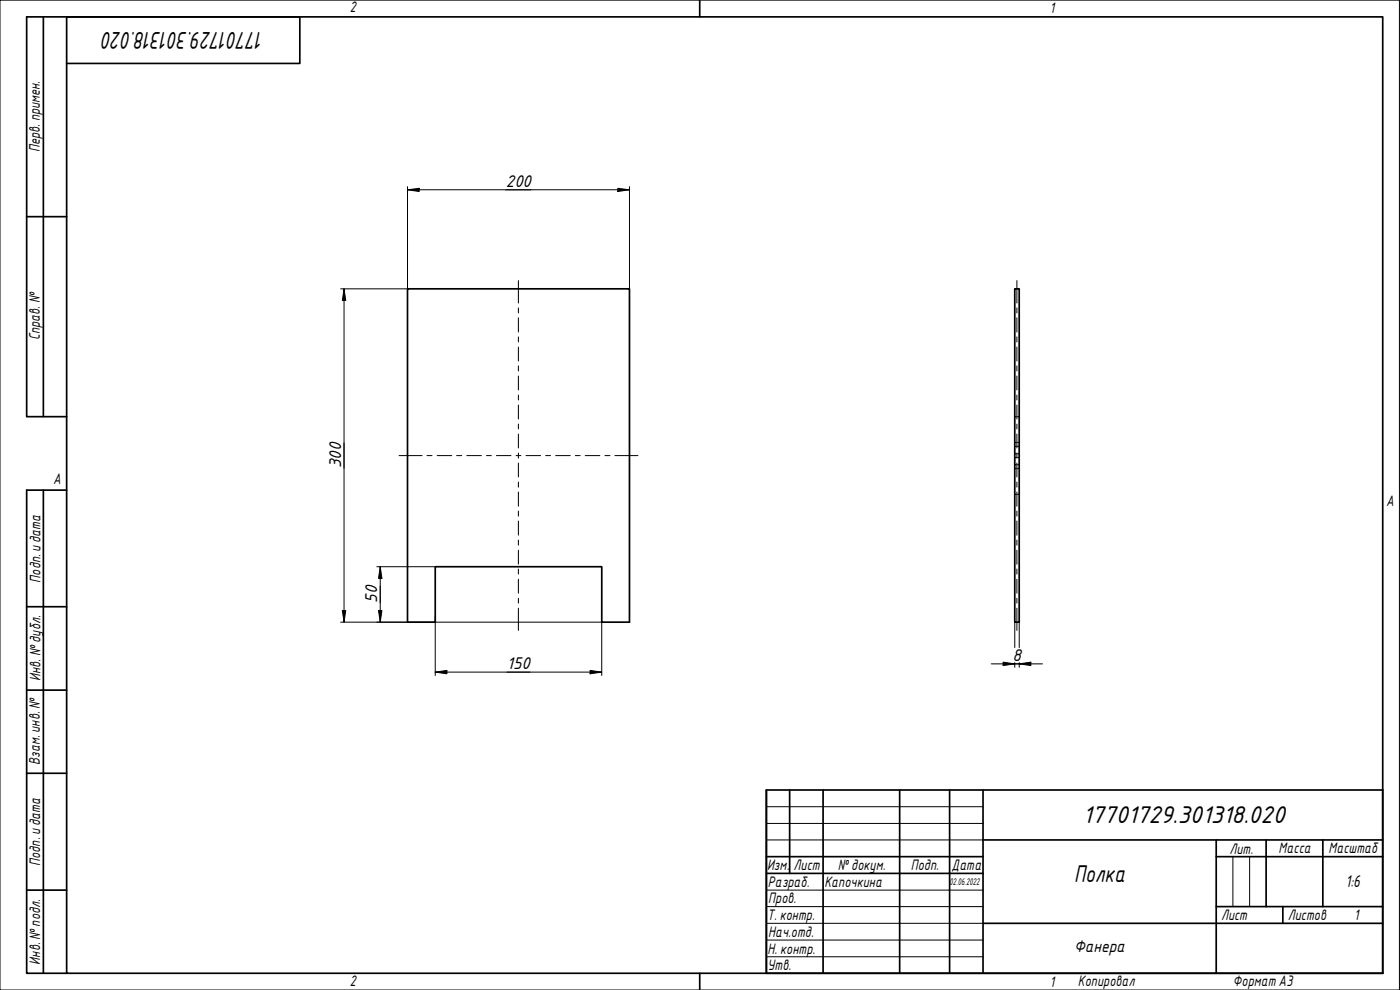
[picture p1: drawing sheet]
<svg xmlns="http://www.w3.org/2000/svg" width="420mm" height="297mm" viewBox="0 0 420 297" stroke-linecap="round" stroke-linejoin="round" font-family="sans-serif">
<path d="M304.5 86.7h1.4v100h-1.4zM122.3 186.7v-100h66.6v100" fill="none" stroke="#000" stroke-width=".51"/>
<g fill="none" stroke="#000" stroke-width=".38">
<path d="M304.5 125h.5M304.5 137.3h.5M304.5 136.1h.5M304.5 133.9h.5M304.5 132.8h.5M304.5 139.4h.5M305.4 125h.5M305.4 137.3h.5M305.4 136.1h.5M305.4 133.9h.5M305.4 132.8h.5M305.4 139.4h.5"/>
<path d="M304.5 148.3h.5M304.5 140.6h.5M305.4 148.3h.5M305.4 140.6h.5"/>
</g>
<path d="M20 5.1h395v286.9h-395zM210 0v5.1M210 292v5" fill="none" stroke="#000" stroke-width=".51"/>
<path d="M0 0h420v297h-420z" fill="none" stroke="#000" stroke-width=".3"/>
<g fill="none" stroke="#000" stroke-width=".51">
<path d="M230 237h185v55h-185zM237 237v25.1M247 237v55M270 237v55M285 237v55M295 237v55M230 257h65M295 252h120M365 257h50M365 252v40M380 252v20M397 252v20"/>
<path d="M230 262.1h65M295 277h120M365 272h50M385 272v5"/>
</g>
<path d="M230 242h65M230 247.1h65M230 252h65M370 257v15M375 257v15M230 267.1h65M230 272h65M230 277h65M230 282.1h65M230 287.1h65" fill="none" stroke="#000" stroke-width=".3"/>
<path d="M13 5.1v119.9M20 19h70v-13.9h-82v119.9h12M8 65h12M13 147.1v144.9M20 147.1h-12v144.9h12M8 182h12M122.3 186.7h8.3v-16.7h50v16.7h8.3M8 207.1h12M8 232h12M8 267.1h12" fill="none" stroke="#000" stroke-width=".51"/>
<g fill="none" stroke="#000" stroke-width=".3">
<path d="M155.6 84.2v6.7M155.6 92.4v1.5M155.6 95.4v4.2M305.2 84.2v6.7M305.2 92.4v1.5M305.2 95.4v4.2M155.6 101.1v1.5M155.6 104.1v4.2M155.6 109.8v1.5M155.6 112.8v4.2M155.6 118.5v1.5M305.2 101.1v1.5"/>
<path d="M305.2 104.1v4.2M305.2 109.8v1.5M305.2 112.8v4.2M305.2 118.5v1.5M119.8 136.7h6.9M128.1 136.7h1.6M131.2 136.7h4.4M137 136.7h1.6M140.1 136.7h4.4M146 136.7h1.4M149 136.7h4.4M154.9 136.7h1.4"/>
<path d="M155.6 121.5v4.2M155.6 127.2v1.5M155.6 130.2v4.2M155.6 135.9v1.6M155.6 138.9v4.2M157.9 136.7h4.3M163.8 136.7h1.4M166.8 136.7h4.3M172.7 136.7h1.4M175.6 136.7h4.4M181.5 136.7h1.6M184.5 136.7h7"/>
<path d="M305.2 121.5v4.2M305.2 127.2v1.5M305.2 130.2v4.2M305.2 135.9v1.6M305.2 138.9v4.2M155.6 144.6v1.6M155.6 147.6v4.3M155.6 153.3v1.6M155.6 156.3v4.3M305.2 144.6v1.6M305.2 147.6v4.3M305.2 153.3v1.6"/>
<path d="M305.2 156.3v4.3M155.6 162v1.6M155.6 165.1v4.2M155.6 170.7v1.6M155.6 173.8v4.2M155.6 179.5v1.5M305.2 162v1.6M305.2 165.1v4.2M305.2 170.7v1.6M305.2 173.8v4.2M305.2 179.5v1.5M155.6 182.5v6.7"/>
<path d="M305.2 182.5v6.7"/>
</g>
<g fill="none" stroke="#000" stroke-width=".3">
<path d="M122.3 56.9l3.5-.4v1zM122.3 56.9h66.6M122.3 56v30.7h-20.1M185.4 56.5l3.5 .4-3.5 .6zM188.9 56v30.7M103.3 86.7l.5 3.5h-1.1zM103.3 86.7v100M113.1 170h17.5M114.1 170l.5 3.5h-1zM114.1 170v16.7M102.2 186.7h53.3M102.7 183.2h1.1l-.5 3.5z"/>
<path d="M113.6 183.2h1l-.5 3.5zM130.6 185v17.7M155.7 186.7h24.9v16M297.5 199.2h15.4M301.1 198.7l3.4 .5-3.4 .5zM304.5 186.7v7.6M304.5 198.8v1.4M305.9 199.2l3.5-.5v1zM305.9 186.7v7.6M305.9 198.8v1.4M130.6 201.7l3.5-.5v1zM130.6 201.7h50"/>
<path d="M177.1 201.2l3.5 .5-3.5 .5z"/>
</g>
<g fill="#000">
<path d="M122.3 56.9l3.5-.4v1z" fill-rule="evenodd"/>
<path d="M185.4 56.5l3.5 .4-3.5 .6z" fill-rule="evenodd"/>
<path d="M103.3 86.7l.5 3.5h-1.1z" fill-rule="evenodd"/>
<path d="M114.1 170l.5 3.5h-1z" fill-rule="evenodd"/>
<path d="M102.7 183.2h1.1l-.5 3.5z" fill-rule="evenodd"/>
<path d="M113.6 183.2h1l-.5 3.5z" fill-rule="evenodd"/>
<path d="M301.1 198.7l3.4 .5-3.4 .5z" fill-rule="evenodd"/>
<path d="M305.9 199.2l3.5-.5v1z" fill-rule="evenodd"/>
<path d="M130.6 201.7l3.5-.5v1z" fill-rule="evenodd"/>
<path d="M177.1 201.2l3.5 .5-3.5 .5z" fill-rule="evenodd"/>
</g>
<g font-size="7">
<text x="79.2" y="9.5" transform="rotate(180 79.2 9.5)">17701729.301318.020</text>
<text x="325" y="246.9">17701729.301318.020</text>
<text x="322.4" y="264.6">Полка</text>
</g>
<g font-size="4.9">
<text x="151.8" y="56.1">200</text>
<text x="102.4" y="140.5" transform="rotate(-90 102.4 140.5)">300</text>
<text x="113.2" y="180.9" transform="rotate(-90 113.2 180.9)">50</text>
<text x="152.1" y="200.8">150</text>
<text x="303.9" y="198.3">8</text>
<text x="403.8" y="266.2">1:6</text>
<text x="322.3" y="285.7">Фанера</text>
</g>
<g font-size="4.4">
<text x="105" y="3.7">2</text>
<text x="315" y="3.8">1</text>
<text x="11.9" y="45.6" transform="rotate(-90 11.9 45.6)">Перв. примен.</text>
<text x="12" y="102.2" transform="rotate(-90 12 102.2)">Справ. №</text>
<text x="16" y="145.2">A</text>
<text x="416" y="151.7">A</text>
<text x="12.2" y="174.8" transform="rotate(-90 12.2 174.8)">Подп. идата</text>
<text x="12.2" y="204.3" transform="rotate(-90 12.2 204.3)">Инв. №дубл.</text>
<text x="12" y="229.5" transform="rotate(-90 12 229.5)">Взам. инв. №</text>
<text x="369" y="256.1">Лит.</text>
<text x="383.7" y="256.1">Масса</text>
<text x="398.7" y="256.1">Масштаб</text>
<text x="12.1" y="259.8" transform="rotate(-90 12.1 259.8)">Подп. идата</text>
<text x="230.2" y="261.1">Изм.</text>
<text x="238.2" y="261.1">Лист</text>
<text x="251.5" y="261">№докум.</text>
<text x="273.4" y="261.2">Подп.</text>
<text x="285.6" y="261.2">Дата</text>
<text x="230.4" y="266.1">Разраб.</text>
<text x="247.4" y="266.1">Капочкина</text>
<text x="230.6" y="271.1">Пров.</text>
<text x="230.3" y="276.1">Т. контр.</text>
<text x="230.5" y="281.1">Нач.отд.</text>
<text x="366.5" y="276.1">Лист</text>
<text x="386.5" y="276.1">Листов</text>
<text x="406.4" y="276">1</text>
<text x="230.4" y="286.1">Н. контр.</text>
<text x="12.1" y="289.4" transform="rotate(-90 12.1 289.4)">Инв. №подл.</text>
<text x="230.3" y="291.1">Утв.</text>
<text x="105" y="295.9">2</text>
<text x="315" y="296.1">1</text>
<text x="323.5" y="295.8">Копировал</text>
<text x="370" y="295.8">Формат А3</text>
</g>
<text font-size="2.8" x="285" y="265.5">02.06.2022</text>
</svg>
